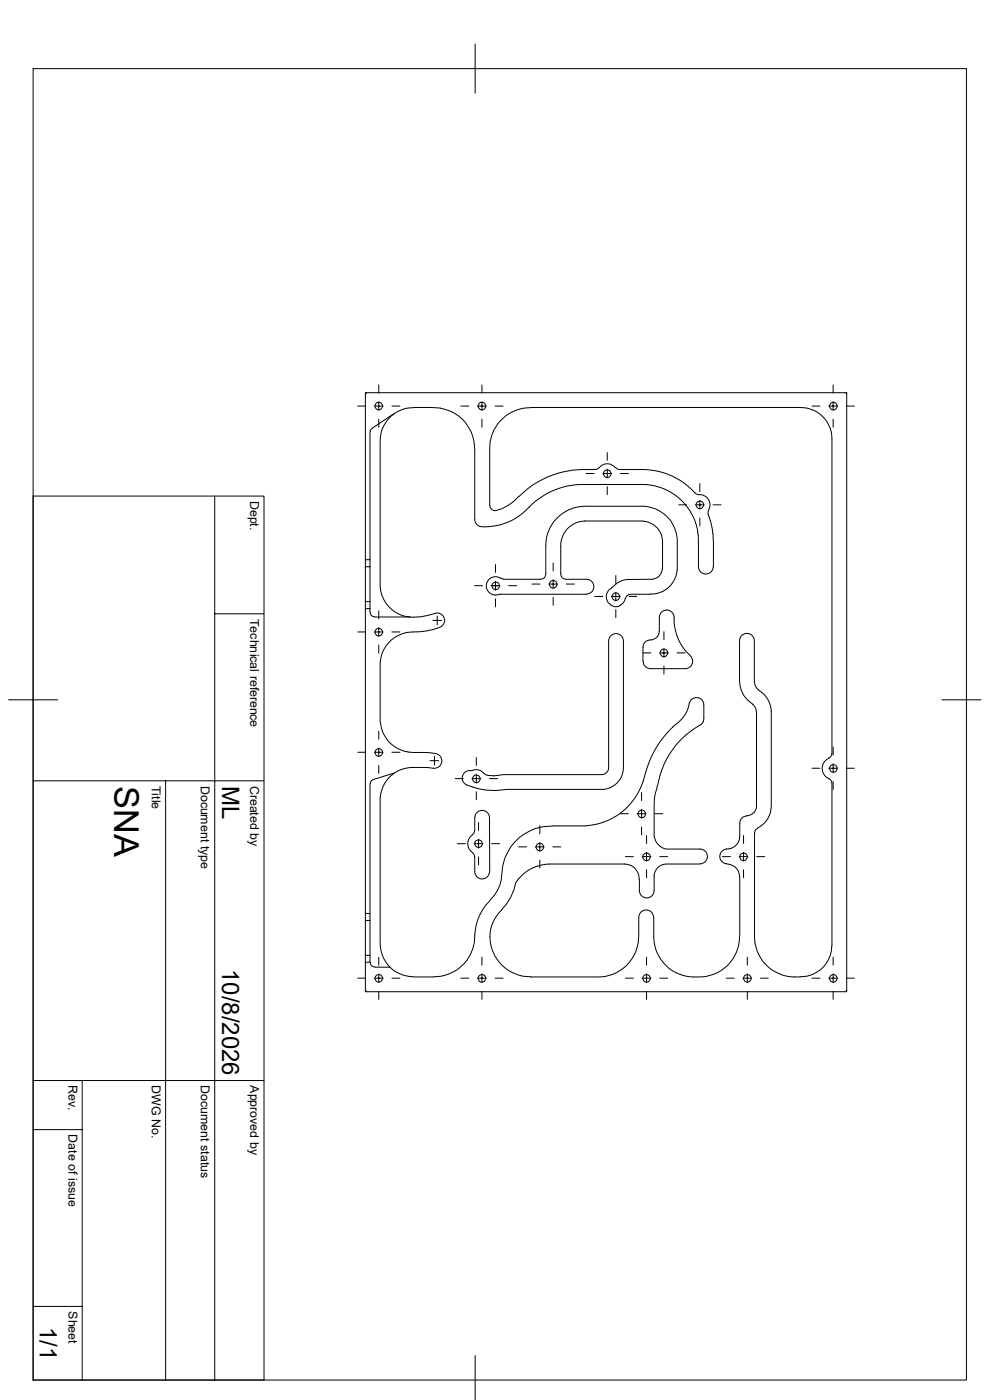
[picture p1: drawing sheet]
<svg xmlns="http://www.w3.org/2000/svg" width="210mm" height="297mm" viewBox="0 0 210 297" stroke-linecap="round" stroke-linejoin="round" font-family="sans-serif">
<g fill="none" stroke="#000" stroke-width=".21">
<path d="M7 14.6h198v278.2h-198zM100.8 9.4v10.4M75.9 86.1h1.7M77.6 83.4l-.1 35.2M77.6 83.4l.1 .1M78.5 91.6v27.1h-.9l-.1-.1M79.4 86.1h1.9M80.3 81.7v1.7M80.3 85.2v1.9M80.3 88.9v1.7M81.2 90.8a8.6 8.6 0 0 0-.6 3.3v29.3a6.9 6.9 0 0 0 6.4 7.5M83.1 86.1h1.7"/>
<path d="M83.4 87.8l-4.6 3.2-.3 .6M93.5 86.6l-5.6-.2a7.2 7.2 0 0 0-6.7 4.4M93.5 86.6a8.6 8.6 0 0 1 7.2 8.5M97.7 86.1h1.7M100.7 95.1v15.1a1.59 1.59 0 0 0 1.6 1.6M101.3 86.1h1.9M102.2 81.7v1.7M102.2 85.2v1.9M102.2 88.9v1.7M105 86.1h1.7M112.6 86.5a8.6 8.6 0 0 0-8.7 8.6v12.1a1.16 1.16 0 0 0 1.3 1.1 9.6 9.6 0 0 0 4.9-3M112.6 86.5l57.1-.1a6.6 6.6 0 0 1 6.8 6.6v66.9"/>
<path d="M121.1 99.8a19.4 19.4 0 0 0-11 5.5M127.1 99.2l-.8 .4-5.2 .2M127.1 99.2a2.12 2.12 0 0 1 3.4 0M128.8 96v1.7M128.8 99.5v1.9M130.6 99.2l.8 .4h5.4a14.9 14.9 0 0 1 10.6 5M172.3 86.1h1.6M175.8 86.1h1.9M176.7 81.7v1.7M176.7 85.2v1.9M176.7 88.9v1.7M179.5 83.5l.1-.2v127.1"/>
<path d="M179.5 86.1h1.7M179.6 83.3l-102 .1M7 105.2h49v187.6h-49M45.6 105.2v187.6M77.5 118.6v85.7M78.5 118.7v1.5M102.4 111.8a13 13 0 0 0 10.5-4.9 16 16 0 0 1 10.5-4.1h13.3a11.9 11.9 0 0 1 11.4 10.6M105.1 119.8v1.7M115.8 115.9v5.8a1.09 1.09 0 0 1-1.2 1.2h-7.7M117.3 119.4v1.7M124 110.5h12.4M124 110.5a5.2 5.2 0 0 0-5 5.5v5.7a1.09 1.09 0 0 0 1.1 1.2h4.3a1.57 1.57 0 0 1 1.6 1.6 1.57 1.57 0 0 1-1.6 1.5"/>
<path d="M124.3 100.5h1.7M127.9 100.5h1.9M128.8 103.3v1.6M131.6 100.5h1.7M136.4 110.6a4.3 4.3 0 0 1 4.1 4.7M136.5 107.4h-12.6a8.4 8.4 0 0 0-8.1 8.5M136.6 107.4a7.5 7.5 0 0 1 7.1 7.8M140.5 115.2v5.5M143.7 115.3v5.6M144 107.1h1.7M147.5 104.6l.8 .3M147.5 107.1h1.9"/>
<path d="M148.1 113.4l.1 6.8a1.57 1.57 0 0 0 1.5 1.6 1.57 1.57 0 0 0 1.6-1.6M148.3 104.9a2.18 2.18 0 0 1 2 3.3M148.5 102.6v1.7M148.5 106.2v1.8M148.5 109.9v1.7M150.2 109.1l.7 2 .3 2.1M150.3 108.2l-.1 .5 .1 .4M151.3 107.1h1.7M151.3 113.2v7M45.6 130.2h10.4M75.9 134.1h1.7M77.5 129.3l.1-.1 .9-.1v.8"/>
<path d="M77.5 127.4l.2 .2M77.7 120.3l-.2 .1M77.7 120.2h.8v7.4h-.8M78.5 127.6v1.5M78.5 129.9l.3 .7 .7 .3h7.5M79.4 134.1h1.9M80.3 129.6v1.7M80.3 133.1v1.9M80.3 136.9v1.7M83.1 134.1h1.7M87 130.9a13.5 13.5 0 0 0 5.7-.9 1.56 1.56 0 0 1 1.6 1.3 1.56 1.56 0 0 1-1.1 1.8M91.8 131.6h1.9"/>
<path d="M92.8 130.7v1.8M93.2 133.1a23 23 0 0 1-7 1.1 7.1 7.1 0 0 0-5.6 7.4v11.7M100.7 124.2h1.7M105.1 123.3v1.9M105.1 127v1.7M106 124.2h-1.8M106.3 122.7a1.94 1.94 0 0 0-3.1 1.3 1.94 1.94 0 0 0 2.5 2.1M106.3 122.6l.6 .3M107.9 124.2h1.7M112.9 123.9h1.7M116.4 123.9h1.9M117.3 123v1.8"/>
<path d="M117.3 126.7v1.7M120.1 123.9h1.7M124.4 126.1l-18.7 .1M126.2 126.5h1.6M129.7 126.5h1.9M129.8 124.8a2.02 2.02 0 0 0-.1 3.6M130 124.5l-.3 .2M130.6 122.1v1.7M130.6 125.6v1.9M130.6 129.3v1.7M132.6 126.9a2.05 2.05 0 0 1-3 1.5M133.4 126.5h1.7"/>
<path d="M133.7 126.1l-.6 .3-.4 .6M133.7 126.1h4.3M136.4 138.5h1.6M138.3 135.7a1.75 1.75 0 0 0 1.5-1.8l.1-2.9a1.57 1.57 0 0 1 1.5-1.6 1.57 1.57 0 0 1 1.6 1.5 10.8 10.8 0 0 0 2.4 7.1M138.3 135.8a1.62 1.62 0 0 0-1.9 1.5v3M139.9 138.5h1.9M140.5 120.7a2.34 2.34 0 0 1-2.1 2.2h-5.1a4.4 4.4 0 0 0-3.2 1.6M140.8 134v1.7M140.8 137.6v1.8M143.6 138.5h1.7M143.6 120.9a5.5 5.5 0 0 1-5.7 5.1M145.4 138l1.2 1.3"/>
<path d="M146.6 139.3a1.58 1.58 0 0 1 .2 1.7 1.58 1.58 0 0 1-1.4 .9h-7.4a1.59 1.59 0 0 1-1.6-1.6M1.8 148.5h10.4M75.9 159.6h1.7M79.4 159.6h1.9M80.3 158.7v1.8M80.3 155.1v1.7M80.7 153.3a6.8 6.8 0 0 0 5.9 6.2M83.1 159.6h1.7M86.5 159.6l4.6 .1 1.2 .2M92.4 159.9a1.58 1.58 0 0 1 1.3 1.7 1.58 1.58 0 0 1-1.8 1.4l-1-.1a12.1 12.1 0 0 0-6.1 .5 7 7 0 0 0-4.2 6.9l.1 30.6M140.8 141.3v1.7M142.7 154.3a20.7 20.7 0 0 0-5.7 9.4"/>
<path d="M149.1 153.2l.2-.7v-2.9a1.56 1.56 0 0 0-1.4-1.6 1.56 1.56 0 0 0-1.7 1.2 7.2 7.2 0 0 1-3.5 5.1M149.1 153.2l-.2 .3a18.3 18.3 0 0 0-8.9 11M156.9 144.7a5.5 5.5 0 0 0 2.1 4.1M159 148.8l.7 .6M159.6 149.4l.6 .7 .2 .9M160 144.7v-8.8a1.57 1.57 0 0 0-1.5-1.5 1.57 1.57 0 0 0-1.6 1.5v8.8M160.1 144.7l.2 .9 .6 .7M160.5 151v20.2l-.6 1.2M160.8 146.3l.8 .6M161.6 146.9a5.3 5.3 0 0 1 2 4.1v19.9a5.1 5.1 0 0 1-2.9 4.8M176.4 159.9l-.1 .5-.5 .4M176.7 158.5v1.7"/>
<path d="M199.8 148.5h8.3M7 165.7h49M35.1 165.7v127.1M78.5 166.3v27.5h-.8M80.3 162.4v1.7M83.7 164l-4.7 1.4-.4 .5-.1 .4M91.2 161.4h1.8M92.2 160.4v1.9M96.6 165.2h1.7M97 179h1.7M100.1 165.2h1.9M100.2 163.4h-.1a1.64 1.64 0 0 0-1.9 1.1 1.64 1.64 0 0 0 .9 2l1.2 .5"/>
<path d="M100.2 177.1a2.29 2.29 0 0 0 0 3.8M100.2 163.4a2 2 0 0 1 2.4 .7M100.3 167l2.3 .6 2.4 .1M100.6 179h1.8M100.7 176.2l-.2 .5-.3 .4M100.7 176.2v-2.7a1.57 1.57 0 0 1 1.6-1.6 1.57 1.57 0 0 1 1.5 1.6l.1 11.4M101 160.7v1.7M101 164.3v1.8M101 168v1.7M101.5 174.5v1.7M101.5 178.1v1.8M102.7 164l.8 .5"/>
<path d="M103.8 165.2h1.7M104.3 179h1.7M110 179.7h1.7M113.6 179.7h1.8M114.5 175.2v1.7M114.5 178.7v1.9M117.1 175.3a10.4 10.4 0 0 0-10.5 8.7 10.7 10.7 0 0 1-3.6 8.1 11.8 11.8 0 0 0-2.4 7.9 8.6 8.6 0 0 1-8.6 7.2M117.3 179.7h1.7M129.1 162.8a1.45 1.45 0 0 1-1.5 1.5h-20.8l-2 .3-1.3-.1M129.1 162.8v-26.8a1.57 1.57 0 0 1 1.6-1.6 1.57 1.57 0 0 1 1.5 1.6v26.9a4.6 4.6 0 0 1-4.4 4.6h-20.4l-2.4 .2M131.6 172.6h1.7M135.2 172.6h1.8"/>
<path d="M136.1 168.1v1.7M136.1 171.7v1.9M136.1 175.4v1.7M136.4 165.8a13.6 13.6 0 0 1-12.2 9.4h-7M137 163.7l-.6 2.1M137.2 177.2v1.7M138.8 177.6l.5 1.1 .9 .9M138.9 172.6h1.7M140 164.5l-1.2 5.1v7.9M140.1 179.6l1.3 .5h7.1a1.57 1.57 0 0 1 1.6 1.6 1.57 1.57 0 0 1-1.6 1.6h-7.2M157.7 177.2v1.7M158.3 173.1a1.52 1.52 0 0 0-1.4 1.6v2.6a2.72 2.72 0 0 1-2.8 2.8"/>
<path d="M159.9 172.4l-.7 .5-.9 .2M160.1 176.7v22.2a8.7 8.7 0 0 0 9.6 8.4M160.7 175.7l-.4 .4-.2 .6M172.3 163h1.6M175.8 165.2l.5 .4 .1 .5M175.8 163h1.9M175.9 160.9a2.34 2.34 0 0 0-1.5 2.1 2.34 2.34 0 0 0 1.5 2.2M176.5 166.1v34.6M176.7 162.1v1.8M176.7 165.8v1.7M179.5 163h1.7M77.5 193.6l.2 .2"/>
<path d="M77.7 195.3l-.2 .2M77.7 195.3h.8v7.4h-.8M78.5 193.8v1.5M100.2 180.9l.3 .4 .2 .4M100.7 181.7v3.2a1.57 1.57 0 0 0 1.6 1.6 1.57 1.57 0 0 0 1.5-1.6M101.5 181.8v1.7M106.4 193.1a8.3 8.3 0 0 0-1.9 8.8 8.3 8.3 0 0 0 7.3 5.3h.8M114.5 182.5v1.7M132.4 183.3a3.1 3.1 0 0 1 3.2 3.2M132.5 183.3h-15.9a8.9 8.9 0 0 0-7.2 3.9 11.2 11.2 0 0 1-3.1 5.9M132.7 181.7h1.7M136.2 181.7h1.9"/>
<path d="M137.2 180.8v1.9M137.2 184.5v1.7M138.6 194.6a1.57 1.57 0 0 0-1.5-1.6 1.57 1.57 0 0 0-1.6 1.6 15.2 15.2 0 0 1-.6 7.2 8.6 8.6 0 0 1-7.8 5.5h-14.5M138.7 194.6a17.2 17.2 0 0 0 .4 6.6 8.7 8.7 0 0 0 9.4 6.1l1.2-.1M140 181.7h1.6M141.2 183.3a2.63 2.63 0 0 0-2.4 2.4v3.2a1.57 1.57 0 0 1-1.6 1.6 1.57 1.57 0 0 1-1.6-1.6v-2.4M153.2 181.7h1.7M154.1 180.1a1.64 1.64 0 0 0-1.4 1.9 1.64 1.64 0 0 0 2 1.3M154.7 183.4a2.65 2.65 0 0 1 2.2 2.6M156.8 181.7h1.9M156.9 186v12.5a8.7 8.7 0 0 1-7.3 8.7M157.7 180.8v1.9"/>
<path d="M157.7 184.5v1.7M160.5 181.7h1.7M75.9 207.5h1.7M77.5 204.3l.1 6.1M77.5 202.5l.2 .1M77.6 210.4h102M77.7 210.2l-.1 .2M77.7 204.2l-.2 .1M78.5 202.7v1.4h-.8M78.5 204.1l.3 .8 .7 .2M79.4 207.5h1.9M79.5 205.2h3.2"/>
<path d="M80.3 203.1v1.7M80.3 206.6v1.8M80.3 210.3v1.7M80.7 200.9a6.8 6.8 0 0 0 5.9 6.2M83.1 207.5h1.7M86.6 207.1l5.4 .2M97.7 207.5h1.7M101.3 207.5h1.9M102.2 203.1v1.7M102.2 206.6v1.8M102.2 210.3v1.7M105 207.5h1.7"/>
<path d="M132.7 207.5h1.7M136.2 207.5h1.9M137.2 203.1v1.7M137.2 206.6v1.8M137.2 210.3v1.7M140 207.5h1.6M154.1 207.5h1.6M157.6 207.5h1.9M158.5 203.1v1.7M158.5 206.6v1.8M158.5 210.3v1.7M161.3 207.5h1.7"/>
<path d="M172.3 207.5h1.6M175.8 207.5h1.9M176.4 200.7a6.6 6.6 0 0 1-6.7 6.5M176.7 203.1v1.7M176.7 206.6v1.8M176.7 210.3v1.7M179.5 210.2l.1 .2M179.5 207.5h1.7M7 239.6h10.4M7 229.2h49M17.4 229.2v63.6M7 277.2h10.4"/>
<path d="M100.8 287.6v9.3"/>
<circle cx="80.3" cy="86.2" r=".8"/>
<circle cx="102.2" cy="86.2" r=".8"/>
<circle cx="176.8" cy="86.2" r=".8"/>
<circle cx="128.8" cy="100.5" r=".8"/>
<circle cx="148.5" cy="107.1" r=".8"/>
<circle cx="80.3" cy="134.1" r=".8"/>
<circle cx="105.2" cy="124.3" r=".8"/>
<circle cx="117.3" cy="124" r=".8"/>
<circle cx="130.6" cy="126.6" r=".8"/>
<circle cx="140.8" cy="138.5" r=".8"/>
<circle cx="80.3" cy="159.6" r=".8"/>
<circle cx="101" cy="165.2" r=".8"/>
<circle cx="101.5" cy="179" r=".8"/>
<circle cx="114.5" cy="179.7" r=".8"/>
<circle cx="136.1" cy="172.7" r=".8"/>
<circle cx="176.8" cy="163" r=".8"/>
<circle cx="137.2" cy="181.8" r=".8"/>
<circle cx="157.7" cy="181.8" r=".8"/>
<circle cx="80.3" cy="207.6" r=".8"/>
<circle cx="102.2" cy="207.6" r=".8"/>
<circle cx="137.2" cy="207.6" r=".8"/>
<circle cx="158.5" cy="207.6" r=".8"/>
<circle cx="176.8" cy="207.6" r=".8"/>
</g>
<text font-size="7.3" x="24.2" y="166.7" transform="rotate(90 24.2 166.7)">SNA</text>
<g font-size="5.1">
<text x="47.1" y="166.7" transform="rotate(90 47.1 166.7)">ML</text>
<text x="47.1" y="205.5" transform="rotate(90 47.1 205.5)">10/8/2026</text>
<text x="8.4" y="281.4" transform="rotate(90 8.4 281.4)">1/1</text>
</g>
<g font-size="2.6">
<text x="53.1" y="106.3" transform="rotate(90 53.1 106.3)">Dept.</text>
<text x="53.1" y="131.3" transform="rotate(90 53.1 131.3)">Technical reference</text>
<text x="32.2" y="166.7" transform="rotate(90 32.2 166.7)">Title</text>
<text x="42.6" y="166.7" transform="rotate(90 42.6 166.7)">Document type</text>
<text x="53.1" y="166.7" transform="rotate(90 53.1 166.7)">Created by</text>
<text x="14.5" y="230.2" transform="rotate(90 14.5 230.2)">Rev.</text>
<text x="32.2" y="230.2" transform="rotate(90 32.2 230.2)">DWG No.</text>
<text x="42.6" y="230.2" transform="rotate(90 42.6 230.2)">Document status</text>
<text x="53.1" y="230.2" transform="rotate(90 53.1 230.2)">Approved by</text>
<text x="14.5" y="240.7" transform="rotate(90 14.5 240.7)">Date of issue</text>
<text x="14.5" y="278.2" transform="rotate(90 14.5 278.2)">Sheet</text>
</g>
</svg>
